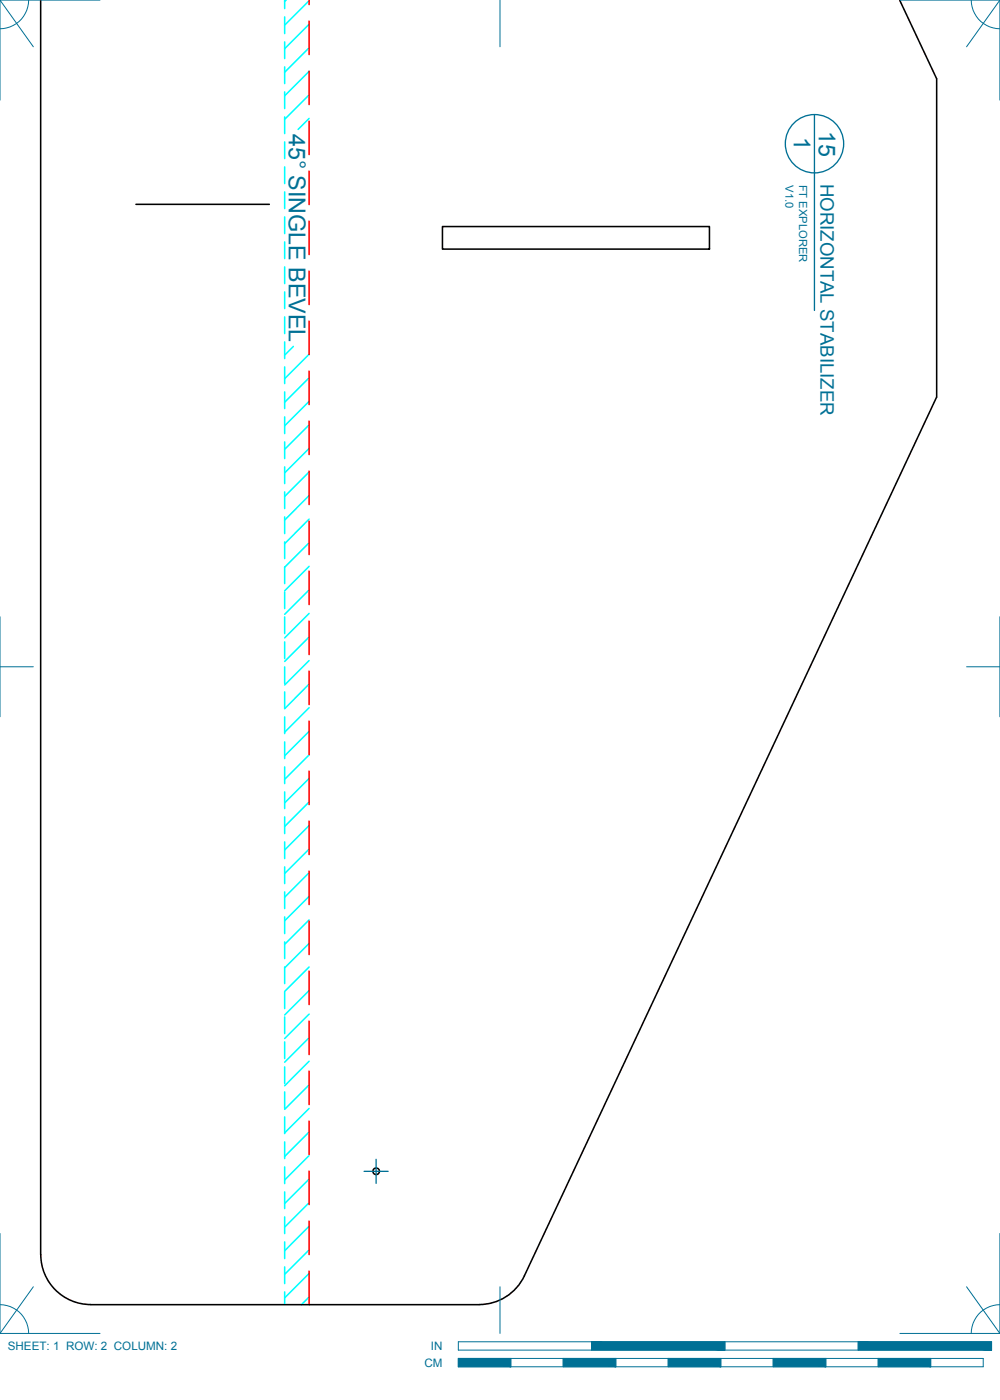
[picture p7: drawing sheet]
<svg xmlns="http://www.w3.org/2000/svg" width="190mm" height="267mm" viewBox="0 0 190 267" stroke-linecap="round" stroke-linejoin="round" font-family="sans-serif">
<g fill="none" stroke="#0ff" stroke-width=".3">
<path d="M54.2 0v1.6M54.2 3.2v3.2M54.2 8v3.2M54.2 12.7v3.2M54.2 17.5v3.2M54.5 0l-.3 .3M58.9 .1l-4.7 4.7M58.9 4.6l-4.7 4.7M58.9 9.1l-4.7 4.7M58.9 13.6l-4.7 4.6M58.9 18.1l-4.7 4.6M54.2 22.3v3.1"/>
<path d="M54.2 27v3.2M54.2 31.8v3.2M54.2 36.6v3.1M58.9 22.6l-2.1 2.1M54.2 41.3v3.2M54.2 46.1v3.2M54.2 50.8v3.2M54.2 55.6v3.2M54.2 60.4v3.1M54.2 65.1v3.2M54.2 69.9v3.2M54.2 74.7v3.1"/>
<path d="M54.2 79.4v3.2M55.9 66l-1.7 1.6M58.9 67.5l-4.7 4.6M58.9 72l-4.7 4.6M58.9 76.5l-4.7 4.6M54.2 84.2v3.2M54.2 88.9v3.2M54.2 93.7v3.2M54.2 98.5v3.1M58.9 80.9l-4.7 4.7M58.9 85.4l-4.7 4.7M58.9 89.9l-4.7 4.7"/>
<path d="M58.9 94.4l-4.7 4.7M58.9 98.9l-4.7 4.7M54.2 103.2v3.2M54.2 108v3.2M54.2 112.8v3.1M54.2 117.5v3.2M58.9 103.4l-4.7 4.7M58.9 107.9l-4.7 4.6M58.9 112.4l-4.7 4.6M58.9 116.9l-4.7 4.6M54.2 122.3v3.2M54.2 127v3.2"/>
<path d="M54.2 131.8v3.2M54.2 136.6v3.1M58.9 121.3l-4.7 4.7M58.9 125.8l-4.7 4.7M58.9 130.3l-4.7 4.7M58.9 134.8l-4.7 4.7M58.9 139.3l-4.7 4.7M54.2 141.3v3.2M54.2 146.1v3.2M54.2 150.9v3.1M54.2 155.6v3.2M58.9 143.8l-4.7 4.7"/>
<path d="M58.9 148.3l-4.7 4.7M58.9 152.8l-4.7 4.6M58.9 157.3l-4.7 4.6M54.2 160.4v3.2M54.2 165.1v3.2M54.2 169.9v3.2M54.2 174.7v3.1M54.2 179.4v3.2M58.9 161.8l-4.7 4.6M58.9 166.2l-4.7 4.7M58.9 170.8l-4.7 4.6M58.9 175.2l-4.7 4.7"/>
<path d="M58.9 179.7l-4.7 4.7M54.2 184.2v3.2M54.2 189v3.1M54.2 193.7v3.2M54.2 198.5v3.2M58.9 184.2l-4.7 4.7M58.9 188.7l-4.7 4.7M58.9 193.2l-4.7 4.6M58.9 197.7l-4.7 4.7M54.2 203.2v3.2M54.2 208v3.2M54.2 212.8v3.1"/>
<path d="M54.2 217.5v3.2M58.9 202.2l-4.7 4.6M58.9 206.7l-4.7 4.6M58.9 211.2l-4.7 4.6M58.9 215.6l-4.7 4.7M54.2 222.3v3.2M54.2 227.1v3.1M54.2 231.8v3.2M54.2 236.6v3.2M58.9 220.1l-4.7 4.7M58.9 224.6l-4.7 4.7M58.9 229.1l-4.7 4.7"/>
<path d="M58.9 233.6l-4.7 4.7M58.9 238.1l-4.7 4.7M54.2 241.3v3.2M54.2 246.1v2.4M58.9 242.6l-4.7 4.6M58.9 247.1l-1.5 1.4"/>
</g>
<g fill="none" stroke="#007095" stroke-width=".25">
<path d="M155.2 21.8v37.3M69.4 223.1h4.5M71.6 220.9v4.5"/>
<circle cx="155.2" cy="27.4" r="5.6"/>
</g>
<g fill="none" stroke="#000" stroke-width=".3">
<path d="M7.7 0v239M171.4 0l7 15v60.6l-78.5 167.5M25.9 38.9h25.4M84.3 43.2h50.8v4.3h-50.8zM135.1 47.4v.1M7.8 239a9.5 9.5 0 0 0 9.5 9.5M17.3 248.5h74M99.9 243a9.5 9.5 0 0 1-8.6 5.5"/>
<circle cx="71.7" cy="223.1" r=".62"/>
</g>
<g fill="none" stroke="#f00" stroke-width=".3">
<path d="M58.9 0v.9M58.9 4v6.4M58.9 13.6v6.3M58.9 23.1v6.3M58.9 32.6v6.4M58.9 42.1v6.4M58.9 51.7v6.3M58.9 61.2v6.3M58.9 70.7v6.4M58.9 80.2v6.4M58.9 89.8v6.3M58.9 99.3v6.3"/>
<path d="M58.9 108.8v6.4M58.9 118.3v6.4M58.9 127.9v6.3M58.9 137.4v6.3M58.9 146.9v6.4M58.9 156.4v6.4M58.9 166v6.3M58.9 175.5v6.3M58.9 185v6.4M58.9 194.5v6.4M58.9 204.1v6.3M58.9 213.6v6.3"/>
<path d="M58.9 223.1v6.4M58.9 232.6v6.4M58.9 242.2v6.3"/>
</g>
<g fill="none" stroke="#007095" stroke-width=".19">
<path d="M0 0l6.3 8.9M5.5 0a5.5 5.5 0 0 1-5.5 5.5M19 0h-19v19.1M95.2 0v8.9M171.4 0h19.1v19.1M185 0a5.5 5.5 0 0 0 5.5 5.5M190.5 0l-6.4 8.9M0 117.5v19M190.5 117.5v19M0 127h6.3M184.1 127h6.4M0 235v19h19"/>
<path d="M190.5 235v19h-19.1M0 248.5a5.5 5.5 0 0 1 5.5 5.5M6.3 245.1l-6.3 8.9M87.3 255.6h101.6v1.6h-101.6zM87.3 258.8h100v1.6h-100zM95.2 245.1v8.9M97.3 258.8v1.6M107.3 258.8v1.6M112.7 255.6v1.6M117.3 258.8v1.6M127.3 258.8v1.6M137.3 258.8v1.6"/>
<path d="M138.1 255.6v1.6M147.3 258.8v1.6M157.3 258.8v1.6M163.5 255.6v1.6M167.3 258.8v1.6M177.3 258.8v1.6M184.1 245.1l6.4 8.9M190.5 248.5a5.5 5.5 0 0 0-5.5 5.5"/>
</g>
<g fill="#007095" stroke="#007095" stroke-width=".19">
<path d="M163.5 255.6l25.4 1.6v-1.6zM163.5 255.6l25.4 1.6h-25.4z"/>
<path d="M112.7 255.6l25.4 1.6v-1.6zM112.7 255.6l25.4 1.6h-25.4z"/>
<path d="M167.3 258.8l10 1.6v-1.6zM167.3 258.8l10 1.6h-10z"/>
<path d="M147.3 258.8l10 1.6v-1.6zM147.3 258.8l10 1.6h-10z"/>
<path d="M127.3 258.8l10 1.6v-1.6zM127.3 258.8l10 1.6h-10z"/>
<path d="M107.3 258.8l10 1.6v-1.6zM107.3 258.8l10 1.6h-10z"/>
<path d="M87.3 258.8l10 1.6v-1.6zM87.3 258.8l10 1.6h-10z"/>
</g>
<g font-size="4.4" fill="#007095">
<text x="55" y="25.5" transform="rotate(90 55 25.5)">45° SINGLE BEVEL</text>
<text x="151.2" y="26.2" transform="rotate(90 151.2 26.2)">1</text>
<text x="156" y="24.9" transform="rotate(90 156 24.9)">15</text>
</g>
<text font-size="3.5" fill="#007095" x="156.3" y="35" transform="rotate(90 156.3 35)">HORIZONTAL STABILIZER</text>
<g font-size="2.2" fill="#007095">
<text x="1.5" y="257.2">SHEET: 1 ROW: 2 COLUMN: 2</text>
<text x="82.1" y="257.2">IN</text>
<text x="80.8" y="260.4">CM</text>
</g>
<g font-size="2.1" fill="#007095">
<text x="149.6" y="35.3" transform="rotate(90 149.6 35.3)">V1.0</text>
<text x="152.2" y="35.2" transform="rotate(90 152.2 35.2)">FT EXPLORER</text>
</g>
</svg>
